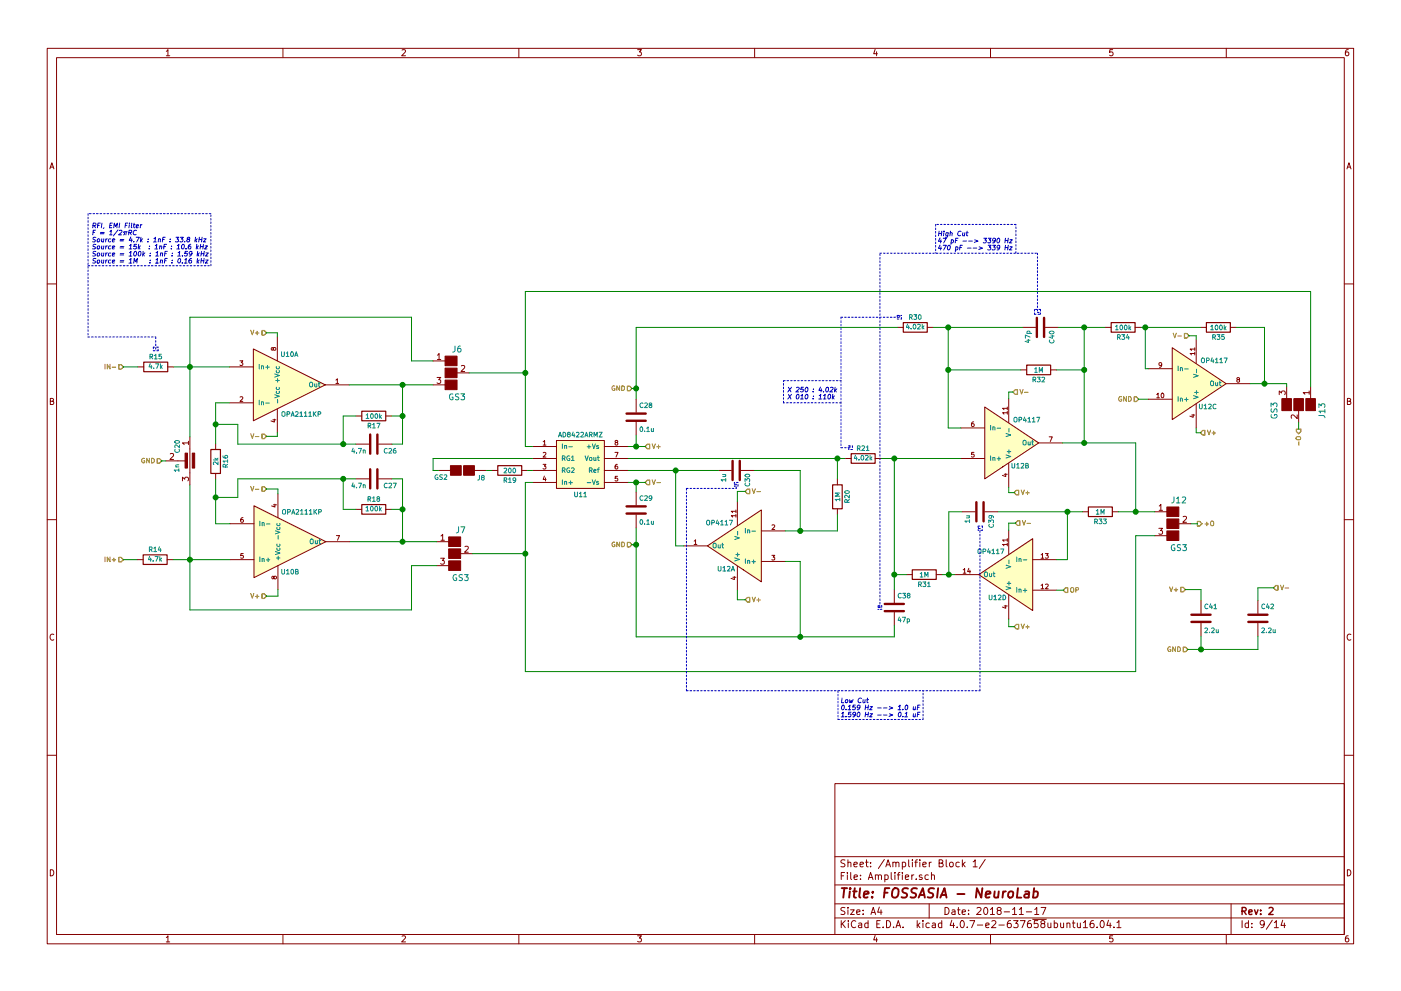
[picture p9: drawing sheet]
EESchema Schematic File Version 2
LIBS:power
LIBS:device
LIBS:switches
LIBS:relays
LIBS:motors
LIBS:transistors
LIBS:conn
LIBS:linear
LIBS:regul
LIBS:74xx
LIBS:cmos4000
LIBS:adc-dac
LIBS:memory
LIBS:xilinx
LIBS:microcontrollers
LIBS:dsp
LIBS:microchip
LIBS:analog_switches
LIBS:motorola
LIBS:texas
LIBS:intel
LIBS:audio
LIBS:interface
LIBS:digital-audio
LIBS:philips
LIBS:display
LIBS:cypress
LIBS:siliconi
LIBS:opto
LIBS:atmel
LIBS:contrib
LIBS:valves
LIBS:neuro
LIBS:neurolab-cache
EELAYER 25 0
EELAYER END
$Descr A4 11693 8268
encoding utf-8
Sheet 10 14
Title "FOSSASIA - NeuroLab"
Date "2018-11-17"
Rev "2"
Comp ""
Comment1 ""
Comment2 ""
Comment3 ""
Comment4 ""
$EndDescr
Text HLabel 1030 3055 0    39   Input ~ 0
IN-
Text HLabel 1030 4665 0    39   Input ~ 0
IN+
$Comp
L R R15
U 1 1
P 1300 3055
AR Path="/5B117C68/5B1186B4" Ref="R15"  Part="1" 
AR Path="/5B117CFE/5B1186B4" Ref="R23"  Part="1" 
F 0 "R23" V 1380 3055 39  0000 C CNN
F 1 "4.7k" V 1300 3055 39  0000 C CNN
F 2 "Resistors_SMD:R_0603_HandSoldering" V 1230 3055 50  0001 C CNN
F 3 "" H 1300 3055 50  0001 C CNN
	1    1300 3055
	0    -1   -1   0   
$EndComp
$Comp
L R R14
U 1 1
P 1295 4665
AR Path="/5B117C68/5B118769" Ref="R14"  Part="1" 
AR Path="/5B117CFE/5B118769" Ref="R22"  Part="1" 
F 0 "R22" V 1375 4665 39  0000 C CNN
F 1 "4.7k" V 1295 4665 39  0000 C CNN
F 2 "Resistors_SMD:R_0603_HandSoldering" V 1225 4665 50  0001 C CNN
F 3 "" H 1295 4665 50  0001 C CNN
	1    1295 4665
	0    -1   -1   0   
$EndComp
$Comp
L OPA2111KP U10
U 1 1
P 2365 3205
AR Path="/5B117C68/5B1190A9" Ref="U10"  Part="1" 
AR Path="/5B117CFE/5B1190A9" Ref="U13"  Part="1" 
F 0 "U13" H 2415 2955 39  0000 C CNN
F 1 "OPA2111KP" H 2515 3455 39  0000 C CNN
F 2 "Housings_DIP:DIP-8_W7.62mm" H 2365 3205 39  0001 C CNN
F 3 "" H 2365 3205 39  0001 C CNN
	1    2365 3205
	1    0    0    1   
$EndComp
$Comp
L OPA2111KP U10
U 2 1
P 2370 4515
AR Path="/5B117C68/5B1191D6" Ref="U10"  Part="2" 
AR Path="/5B117CFE/5B1191D6" Ref="U13"  Part="2" 
F 0 "U13" H 2420 4265 39  0000 C CNN
F 1 "OPA2111KP" H 2520 4765 39  0000 C CNN
F 2 "Housings_DIP:DIP-8_W7.62mm" H 2370 4515 39  0001 C CNN
F 3 "" H 2370 4515 39  0001 C CNN
	2    2370 4515
	1    0    0    -1  
$EndComp
$Comp
L GS3 J6
U 1 1
P 3765 3105
AR Path="/5B117C68/5B119A8F" Ref="J6"  Part="1" 
AR Path="/5B117CFE/5B119A8F" Ref="J9"  Part="1" 
F 0 "J9" H 3815 3305 50  0000 C CNN
F 1 "GS3" H 3815 2906 50  0000 C CNN
F 2 "Connectors:GS3" V 3853 3031 50  0001 C CNN
F 3 "" H 3765 3105 50  0001 C CNN
	1    3765 3105
	1    0    0    -1  
$EndComp
$Comp
L GS3 J7
U 1 1
P 3795 4615
AR Path="/5B117C68/5B119CFF" Ref="J7"  Part="1" 
AR Path="/5B117CFE/5B119CFF" Ref="J10"  Part="1" 
F 0 "J10" H 3845 4815 50  0000 C CNN
F 1 "GS3" H 3845 4416 50  0000 C CNN
F 2 "Connectors:GS3" V 3883 4541 50  0001 C CNN
F 3 "" H 3795 4615 50  0001 C CNN
	1    3795 4615
	1    0    0    -1  
$EndComp
$Comp
L R R16
U 1 1
P 1800 3845
AR Path="/5B117C68/5B11AE4D" Ref="R16"  Part="1" 
AR Path="/5B117CFE/5B11AE4D" Ref="R24"  Part="1" 
F 0 "R24" V 1880 3845 39  0000 C CNN
F 1 "2k" V 1800 3845 39  0000 C CNN
F 2 "Resistors_SMD:R_0603_HandSoldering" V 1730 3845 50  0001 C CNN
F 3 "" H 1800 3845 50  0001 C CNN
	1    1800 3845
	1    0    0    -1  
$EndComp
$Comp
L R R17
U 1 1
P 3120 3465
AR Path="/5B117C68/5B11B329" Ref="R17"  Part="1" 
AR Path="/5B117CFE/5B11B329" Ref="R25"  Part="1" 
F 0 "R25" V 3200 3465 39  0000 C CNN
F 1 "100k" V 3120 3465 39  0000 C CNN
F 2 "Resistors_SMD:R_0603_HandSoldering" V 3050 3465 50  0001 C CNN
F 3 "" H 3120 3465 50  0001 C CNN
	1    3120 3465
	0    1    1    0   
$EndComp
$Comp
L R R18
U 1 1
P 3120 4245
AR Path="/5B117C68/5B11B4CC" Ref="R18"  Part="1" 
AR Path="/5B117CFE/5B11B4CC" Ref="R26"  Part="1" 
F 0 "R26" V 3200 4245 39  0000 C CNN
F 1 "100k" V 3120 4245 39  0000 C CNN
F 2 "Resistors_SMD:R_0603_HandSoldering" V 3050 4245 50  0001 C CNN
F 3 "" H 3120 4245 50  0001 C CNN
	1    3120 4245
	0    -1   -1   0   
$EndComp
$Comp
L C C26
U 1 1
P 3120 3700
AR Path="/5B117C68/5B11B6E5" Ref="C26"  Part="1" 
AR Path="/5B117CFE/5B11B6E5" Ref="C33"  Part="1" 
F 0 "C33" V 3175 3780 39  0000 L CNN
F 1 "4.7n" V 3175 3510 39  0000 L CNN
F 2 "Capacitors_SMD:C_0603" H 3158 3550 50  0001 C CNN
F 3 "" H 3120 3700 50  0001 C CNN
	1    3120 3700
	0    1    1    0   
$EndComp
$Comp
L C C27
U 1 1
P 3120 3990
AR Path="/5B117C68/5B11B8D1" Ref="C27"  Part="1" 
AR Path="/5B117CFE/5B11B8D1" Ref="C34"  Part="1" 
F 0 "C34" V 3175 4070 39  0000 L CNN
F 1 "4.7n" V 3175 3800 39  0000 L CNN
F 2 "Capacitors_SMD:C_0603" H 3158 3840 50  0001 C CNN
F 3 "" H 3120 3990 50  0001 C CNN
	1    3120 3990
	0    1    1    0   
$EndComp
Text HLabel 2225 2770 0    39   Input ~ 0
V+
Text HLabel 2225 4970 0    39   Input ~ 0
V+
Text HLabel 2225 3635 0    39   Input ~ 0
V-
Text HLabel 2225 4075 0    39   Input ~ 0
V-
$Comp
L R R19
U 1 1
P 4255 3920
AR Path="/5B117C68/5B11D4E6" Ref="R19"  Part="1" 
AR Path="/5B117CFE/5B11D4E6" Ref="R27"  Part="1" 
F 0 "R27" V 4335 3920 39  0000 C CNN
F 1 "200" V 4255 3920 39  0000 C CNN
F 2 "Resistors_SMD:R_0603_HandSoldering" V 4185 3920 50  0001 C CNN
F 3 "" H 4255 3920 50  0001 C CNN
	1    4255 3920
	0    1    1    0   
$EndComp
$Comp
L GS2 J8
U 1 1
P 3860 3920
AR Path="/5B117C68/5B11D6F9" Ref="J8"  Part="1" 
AR Path="/5B117CFE/5B11D6F9" Ref="J11"  Part="1" 
F 0 "J11" V 3920 4075 39  0000 C CNN
F 1 "GS2" V 3915 3740 39  0000 C CNN
F 2 "Connectors:GS2" V 3934 3920 50  0001 C CNN
F 3 "" H 3860 3920 50  0001 C CNN
	1    3860 3920
	0    1    1    0   
$EndComp
Text HLabel 5385 3720 2    39   Input ~ 0
V+
Text HLabel 5385 4020 2    39   Input ~ 0
V-
$Comp
L C C28
U 1 1
P 5310 3475
AR Path="/5B117C68/5B11EF98" Ref="C28"  Part="1" 
AR Path="/5B117CFE/5B11EF98" Ref="C35"  Part="1" 
F 0 "C35" H 5335 3575 39  0000 L CNN
F 1 "0.1u" H 5335 3375 39  0000 L CNN
F 2 "Capacitors_SMD:C_0603" H 5348 3325 50  0001 C CNN
F 3 "" H 5310 3475 50  0001 C CNN
	1    5310 3475
	1    0    0    -1  
$EndComp
$Comp
L C C29
U 1 1
P 5310 4250
AR Path="/5B117C68/5B11F136" Ref="C29"  Part="1" 
AR Path="/5B117CFE/5B11F136" Ref="C36"  Part="1" 
F 0 "C36" H 5335 4350 39  0000 L CNN
F 1 "0.1u" H 5335 4150 39  0000 L CNN
F 2 "Capacitors_SMD:C_0603" H 5348 4100 50  0001 C CNN
F 3 "" H 5310 4250 50  0001 C CNN
	1    5310 4250
	1    0    0    -1  
$EndComp
Text HLabel 5275 3235 0    39   Input ~ 0
GND
Text HLabel 5275 4540 0    39   Input ~ 0
GND
$Comp
L AD8220 U11
U 1 1
P 4845 3870
AR Path="/5B117C68/5B11D252" Ref="U11"  Part="1" 
AR Path="/5B117CFE/5B11D252" Ref="U14"  Part="1" 
F 0 "U14" H 4845 3620 39  0000 C CNN
F 1 "AD8422ARMZ" H 4845 4120 39  0000 C CNN
F 2 "Housings_SSOP:MSOP-8_3x3mm_Pitch0.65mm" H 4845 3820 39  0001 C CNN
F 3 "" H 4845 3820 39  0001 C CNN
	1    4845 3870
	1    0    0    -1  
$EndComp
$Comp
L C C30
U 1 1
P 6145 3920
AR Path="/5B117C68/5B121838" Ref="C30"  Part="1" 
AR Path="/5B117CFE/5B121838" Ref="C37"  Part="1" 
F 0 "C37" H 6170 4020 39  0000 L CNN
F 1 "1u" H 6170 3820 39  0000 L CNN
F 2 "Capacitors_SMD:C_0603" H 6183 3770 50  0001 C CNN
F 3 "" H 6145 3920 50  0001 C CNN
	1    6145 3920
	0    1    1    0   
$EndComp
Text HLabel 6220 5000 2    39   Input ~ 0
V+
Text HLabel 6220 4095 2    39   Input ~ 0
V-
$Comp
L R R20
U 1 1
P 6990 4140
AR Path="/5B117C68/5B123478" Ref="R20"  Part="1" 
AR Path="/5B117CFE/5B123478" Ref="R28"  Part="1" 
F 0 "R28" V 7070 4140 39  0000 C CNN
F 1 "1M" V 6990 4140 39  0000 C CNN
F 2 "Resistors_SMD:R_0603_HandSoldering" V 6920 4140 50  0001 C CNN
F 3 "" H 6990 4140 50  0001 C CNN
	1    6990 4140
	1    0    0    -1  
$EndComp
$Comp
L R R21
U 1 1
P 7205 3820
AR Path="/5B117C68/5B123C24" Ref="R21"  Part="1" 
AR Path="/5B117CFE/5B123C24" Ref="R29"  Part="1" 
F 0 "R29" V 7285 3820 39  0000 C CNN
F 1 "4.02k" V 7205 3820 39  0000 C CNN
F 2 "Resistors_SMD:R_0603_HandSoldering" V 7135 3820 50  0001 C CNN
F 3 "" H 7205 3820 50  0001 C CNN
	1    7205 3820
	0    -1   -1   0   
$EndComp
$Comp
L OP4117 U12
U 1 1
P 6205 4550
AR Path="/5B117C68/5B119D78" Ref="U12"  Part="1" 
AR Path="/5B117CFE/5B119D78" Ref="U15"  Part="1" 
F 0 "U15" H 6350 4360 39  0000 C CNN
F 1 "OP4117" H 6405 4745 39  0000 C CNN
F 2 "Housings_SOIC:SOIC-14_3.9x8.7mm_Pitch1.27mm" H 6205 4550 39  0001 C CNN
F 3 "" H 6205 4550 39  0001 C CNN
	1    6205 4550
	-1   0    0    -1  
$EndComp
$Comp
L OP4117 U12
U 3 1
P 9935 3195
AR Path="/5B117C68/5B119DF7" Ref="U12"  Part="3" 
AR Path="/5B117CFE/5B119DF7" Ref="U15"  Part="3" 
F 0 "U15" H 10080 3005 39  0000 C CNN
F 1 "OP4117" H 10135 3390 39  0000 C CNN
F 2 "Housings_SOIC:SOIC-14_3.9x8.7mm_Pitch1.27mm" H 9935 3195 39  0001 C CNN
F 3 "" H 9935 3195 39  0001 C CNN
	3    9935 3195
	1    0    0    -1  
$EndComp
$Comp
L OP4117 U12
U 4 1
P 8470 4790
AR Path="/5B117C68/5B119ECC" Ref="U12"  Part="4" 
AR Path="/5B117CFE/5B119ECC" Ref="U15"  Part="4" 
F 0 "U15" H 8615 4600 39  0000 C CNN
F 1 "OP4117" H 8670 4985 39  0000 C CNN
F 2 "Housings_SOIC:SOIC-14_3.9x8.7mm_Pitch1.27mm" H 8470 4790 39  0001 C CNN
F 3 "" H 8470 4790 39  0001 C CNN
	4    8470 4790
	-1   0    0    -1  
$EndComp
$Comp
L OP4117 U12
U 2 1
P 8370 3690
AR Path="/5B117C68/5B119F8D" Ref="U12"  Part="2" 
AR Path="/5B117CFE/5B119F8D" Ref="U15"  Part="2" 
F 0 "U15" H 8515 3500 39  0000 C CNN
F 1 "OP4117" H 8570 3885 39  0000 C CNN
F 2 "Housings_SOIC:SOIC-14_3.9x8.7mm_Pitch1.27mm" H 8370 3690 39  0001 C CNN
F 3 "" H 8370 3690 39  0001 C CNN
	2    8370 3690
	1    0    0    -1  
$EndComp
$Comp
L C C44
U 1 1
P 8180 4265
AR Path="/5B117CFE/5B11C2C4" Ref="C44"  Part="1" 
AR Path="/5B117C68/5B11C2C4" Ref="C39"  Part="1" 
F 0 "C44" H 8205 4365 39  0000 L CNN
F 1 "1u" H 8205 4165 39  0000 L CNN
F 2 "Capacitors_SMD:C_0603" H 8218 4115 50  0001 C CNN
F 3 "" H 8180 4265 50  0001 C CNN
	1    8180 4265
	0    1    1    0   
$EndComp
$Comp
L R R31
U 1 1
P 7715 4790
AR Path="/5B117C68/5B11CCD7" Ref="R31"  Part="1" 
AR Path="/5B117CFE/5B11CCD7" Ref="R37"  Part="1" 
F 0 "R37" V 7795 4790 39  0000 C CNN
F 1 "1M" V 7715 4790 39  0000 C CNN
F 2 "Resistors_SMD:R_0603_HandSoldering" V 7645 4790 50  0001 C CNN
F 3 "" H 7715 4790 50  0001 C CNN
	1    7715 4790
	0    1    1    0   
$EndComp
$Comp
L C C38
U 1 1
P 7465 5065
AR Path="/5B117C68/5B11DAF2" Ref="C38"  Part="1" 
AR Path="/5B117CFE/5B11DAF2" Ref="C43"  Part="1" 
F 0 "C43" H 7490 5165 39  0000 L CNN
F 1 "47p" H 7490 4965 39  0000 L CNN
F 2 "Capacitors_SMD:C_0603" H 7503 4915 50  0001 C CNN
F 3 "" H 7465 5065 50  0001 C CNN
	1    7465 5065
	1    0    0    -1  
$EndComp
$Comp
L R R33
U 1 1
P 9185 4265
AR Path="/5B117C68/5B11DF86" Ref="R33"  Part="1" 
AR Path="/5B117CFE/5B11DF86" Ref="R39"  Part="1" 
F 0 "R39" V 9265 4265 39  0000 C CNN
F 1 "1M" V 9185 4265 39  0000 C CNN
F 2 "Resistors_SMD:R_0603_HandSoldering" V 9115 4265 50  0001 C CNN
F 3 "" H 9185 4265 50  0001 C CNN
	1    9185 4265
	0    1    1    0   
$EndComp
$Comp
L R R38
U 1 1
P 8670 3080
AR Path="/5B117CFE/5B120716" Ref="R38"  Part="1" 
AR Path="/5B117C68/5B120716" Ref="R32"  Part="1" 
F 0 "R38" V 8750 3080 39  0000 C CNN
F 1 "1M" V 8670 3080 39  0000 C CNN
F 2 "Resistors_SMD:R_0603_HandSoldering" V 8600 3080 50  0001 C CNN
F 3 "" H 8670 3080 50  0001 C CNN
	1    8670 3080
	0    1    1    0   
$EndComp
$Comp
L C C40
U 1 1
P 8685 2725
AR Path="/5B117C68/5B12100D" Ref="C40"  Part="1" 
AR Path="/5B117CFE/5B12100D" Ref="C45"  Part="1" 
F 0 "C45" H 8710 2825 39  0000 L CNN
F 1 "47p" H 8710 2625 39  0000 L CNN
F 2 "Capacitors_SMD:C_0603" H 8723 2575 50  0001 C CNN
F 3 "" H 8685 2725 50  0001 C CNN
	1    8685 2725
	0    1    1    0   
$EndComp
$Comp
L R R36
U 1 1
P 7640 2725
AR Path="/5B117CFE/5B123C71" Ref="R36"  Part="1" 
AR Path="/5B117C68/5B123C71" Ref="R30"  Part="1" 
F 0 "R36" V 7720 2725 39  0000 C CNN
F 1 "4.02k" V 7640 2725 39  0000 C CNN
F 2 "Resistors_SMD:R_0603_HandSoldering" V 7570 2725 50  0001 C CNN
F 3 "" H 7640 2725 50  0001 C CNN
	1    7640 2725
	0    -1   -1   0   
$EndComp
$Comp
L R R34
U 1 1
P 9375 2725
AR Path="/5B117C68/5B12531A" Ref="R34"  Part="1" 
AR Path="/5B117CFE/5B12531A" Ref="R40"  Part="1" 
F 0 "R40" V 9455 2725 39  0000 C CNN
F 1 "100k" V 9375 2725 39  0000 C CNN
F 2 "Resistors_SMD:R_0603_HandSoldering" V 9305 2725 50  0001 C CNN
F 3 "" H 9375 2725 50  0001 C CNN
	1    9375 2725
	0    1    1    0   
$EndComp
$Comp
L R R41
U 1 1
P 10170 2725
AR Path="/5B117CFE/5B125CF3" Ref="R41"  Part="1" 
AR Path="/5B117C68/5B125CF3" Ref="R35"  Part="1" 
F 0 "R41" V 10250 2725 39  0000 C CNN
F 1 "100k" V 10170 2725 39  0000 C CNN
F 2 "Resistors_SMD:R_0603_HandSoldering" V 10100 2725 50  0001 C CNN
F 3 "" H 10170 2725 50  0001 C CNN
	1    10170 2725
	0    1    1    0   
$EndComp
$Comp
L GS3 J12
U 1 1
P 9790 4365
AR Path="/5B117C68/5B1276DE" Ref="J12"  Part="1" 
AR Path="/5B117CFE/5B1276DE" Ref="J14"  Part="1" 
F 0 "J14" H 9840 4565 50  0000 C CNN
F 1 "GS3" H 9840 4166 50  0000 C CNN
F 2 "Connectors:GS3" V 9878 4291 50  0001 C CNN
F 3 "" H 9790 4365 50  0001 C CNN
	1    9790 4365
	1    0    0    -1  
$EndComp
Text HLabel 9505 3325 0    39   Input ~ 0
GND
$Comp
L GS3 J15
U 1 1
P 10840 3370
AR Path="/5B117CFE/5B12AB71" Ref="J15"  Part="1" 
AR Path="/5B117C68/5B12AB71" Ref="J13"  Part="1" 
F 0 "J15" H 10890 3570 50  0000 C CNN
F 1 "GS3" H 10890 3171 50  0000 C CNN
F 2 "Connectors:GS3" V 10928 3296 50  0001 C CNN
F 3 "" H 10840 3370 50  0001 C CNN
	1    10840 3370
	0    1    1    0   
$EndComp
Text HLabel 8465 5225 2    39   Input ~ 0
V+
Text HLabel 8465 4105 2    39   Input ~ 0
V+
Text HLabel 10020 3605 2    39   Input ~ 0
V+
Text HLabel 8455 3265 2    39   Input ~ 0
V-
Text HLabel 9925 2795 0    39   Input ~ 0
V-
Text HLabel 8475 4360 2    39   Input ~ 0
V-
Text HLabel 8875 4920 2    39   Input ~ 0
OP
Text HLabel 9995 4365 2    39   Output ~ 0
+O
Text HLabel 10840 3575 3    39   Output ~ 0
-O
Text HLabel 9895 4915 0    39   Input ~ 0
V+
$Comp
L C C41
U 1 1
P 10025 5155
AR Path="/5B117C68/5B12F93E" Ref="C41"  Part="1" 
AR Path="/5B117CFE/5B12F93E" Ref="C46"  Part="1" 
F 0 "C46" H 10050 5255 39  0000 L CNN
F 1 "2.2u" H 10050 5055 39  0000 L CNN
F 2 "Capacitors_SMD:C_0603" H 10063 5005 50  0001 C CNN
F 3 "" H 10025 5155 50  0001 C CNN
	1    10025 5155
	1    0    0    -1  
$EndComp
Text HLabel 9915 5415 0    39   Input ~ 0
GND
$Comp
L C C42
U 1 1
P 10500 5155
AR Path="/5B117C68/5B12FE7F" Ref="C42"  Part="1" 
AR Path="/5B117CFE/5B12FE7F" Ref="C47"  Part="1" 
F 0 "C47" H 10525 5255 39  0000 L CNN
F 1 "2.2u" H 10525 5055 39  0000 L CNN
F 2 "Capacitors_SMD:C_0603" H 10538 5005 50  0001 C CNN
F 3 "" H 10500 5155 50  0001 C CNN
	1    10500 5155
	1    0    0    -1  
$EndComp
Text HLabel 10630 4900 2    39   Input ~ 0
V-
$Comp
L C_Feedthrough C20
U 1 1
P 1485 3840
AR Path="/5B117C68/5BF42D31" Ref="C20"  Part="1" 
AR Path="/5B117CFE/5BF42D31" Ref="C21"  Part="1" 
F 0 "C21" H 1365 3840 39  0000 C CNN
F 1 "1n" H 1545 3835 39  0000 C CNN
F 2 "Capacitors_SMD:C_0603_HandSoldering" V 1485 3840 50  0001 C CNN
F 3 "" V 1485 3840 50  0001 C CNN
	1    1485 3840
	0    1    1    0   
$EndComp
Text HLabel 1350 3840 0    39   Input ~ 0
GND
Text Notes 765  2190 0    39   Italic 0
RFI, EMI Filter\nF = 1/2πRC\nSource = 4.7k : 1nF : 33.8 kHz\nSource = 15k  : 1nF : 10.6 kHz\nSource = 100k : 1nF : 1.59 kHz\nSource = 1M   : 1nF : 0.16 kHz
Text Notes 7015 5980 0    39   Italic 0
Low Cut\n0.159 Hz --> 1.0 uF\n1.590 Hz --> 0.1 uF
Text Notes 7825 2080 0    39   Italic 0
High Cut\n47 pF --> 3390 Hz\n470 pF --> 339 Hz
Text Notes 6570 3325 0    39   Italic 0
X 250 : 4.02k\nX 010 : 110k
Wire Wire Line
	1030 4665 1145 4665
Wire Wire Line
	1030 3055 1150 3055
Wire Wire Line
	1450 3055 1915 3055
Wire Wire Line
	2920 4515 3645 4515
Wire Wire Line
	2915 3205 3615 3205
Wire Wire Line
	1585 2640 1585 3640
Wire Wire Line
	1585 2640 3435 2640
Wire Wire Line
	3435 2640 3435 3005
Wire Wire Line
	3435 3005 3615 3005
Connection ~ 1585 3055
Wire Wire Line
	1585 5085 3435 5085
Wire Wire Line
	3435 5085 3435 4715
Wire Wire Line
	3435 4715 3645 4715
Wire Wire Line
	1585 4040 1585 5085
Wire Wire Line
	1445 4665 1920 4665
Connection ~ 1585 4665
Wire Wire Line
	1800 3355 1800 3695
Wire Wire Line
	1800 3355 1915 3355
Wire Wire Line
	1800 3995 1800 4365
Wire Wire Line
	1800 4365 1920 4365
Wire Wire Line
	3270 3465 3360 3465
Wire Wire Line
	3360 3205 3360 3700
Wire Wire Line
	3360 3700 3270 3700
Connection ~ 3360 3205
Connection ~ 3360 3465
Wire Wire Line
	3270 3990 3360 3990
Wire Wire Line
	3360 3990 3360 4515
Wire Wire Line
	3360 4245 3270 4245
Connection ~ 3360 4515
Connection ~ 3360 4245
Wire Wire Line
	2970 3465 2865 3465
Wire Wire Line
	2865 3465 2865 3700
Wire Wire Line
	1985 3700 2970 3700
Wire Wire Line
	1985 3990 2970 3990
Wire Wire Line
	2865 3990 2865 4245
Wire Wire Line
	2865 4245 2970 4245
Wire Wire Line
	1985 3990 1985 4145
Wire Wire Line
	1985 4145 1800 4145
Connection ~ 1800 4145
Connection ~ 2865 3990
Wire Wire Line
	1985 3700 1985 3535
Wire Wire Line
	1985 3535 1800 3535
Connection ~ 1800 3535
Connection ~ 2865 3700
Wire Wire Line
	2225 2770 2315 2770
Wire Wire Line
	2315 2770 2315 2805
Wire Wire Line
	2225 3635 2315 3635
Wire Wire Line
	2315 3635 2315 3605
Wire Wire Line
	2225 4075 2320 4075
Wire Wire Line
	2320 4075 2320 4115
Wire Wire Line
	2225 4970 2320 4970
Wire Wire Line
	2320 4970 2320 4915
Wire Wire Line
	4445 3920 4405 3920
Wire Wire Line
	4445 3820 3615 3820
Wire Wire Line
	3615 3820 3615 3920
Wire Wire Line
	3615 3920 3660 3920
Wire Wire Line
	4060 3920 4105 3920
Wire Wire Line
	3915 3105 4385 3105
Wire Wire Line
	4385 2425 4385 3720
Wire Wire Line
	4385 3720 4445 3720
Wire Wire Line
	4445 4020 4385 4020
Wire Wire Line
	4385 4020 4385 5600
Wire Wire Line
	4385 4615 3945 4615
Wire Wire Line
	5245 4020 5385 4020
Wire Wire Line
	5245 3720 5385 3720
Wire Wire Line
	5310 4100 5310 4020
Connection ~ 5310 4020
Wire Wire Line
	5310 3625 5310 3720
Connection ~ 5310 3720
Wire Wire Line
	5275 3235 5310 3235
Wire Wire Line
	5310 2725 5310 3325
Wire Wire Line
	5310 4400 5310 5310
Wire Wire Line
	5310 4540 5275 4540
Wire Wire Line
	5245 3920 5995 3920
Wire Wire Line
	5640 3920 5640 4550
Wire Wire Line
	5640 4550 5705 4550
Wire Wire Line
	6295 3920 6680 3920
Wire Wire Line
	6680 3920 6680 4425
Wire Wire Line
	6555 4425 6990 4425
Connection ~ 5640 3920
Wire Wire Line
	6555 4680 6680 4680
Connection ~ 5310 4540
Wire Wire Line
	6220 4095 6155 4095
Wire Wire Line
	6155 4095 6155 4180
Wire Wire Line
	6220 5000 6155 5000
Wire Wire Line
	6155 5000 6155 4920
Wire Wire Line
	6680 4680 6680 5310
Wire Wire Line
	6990 4425 6990 4290
Connection ~ 6680 4425
Wire Wire Line
	5245 3820 7055 3820
Wire Wire Line
	6990 3820 6990 3990
Connection ~ 6990 3820
Wire Wire Line
	7355 3820 8020 3820
Wire Wire Line
	8030 4265 7920 4265
Wire Wire Line
	7920 4265 7920 4790
Wire Wire Line
	7865 4790 7970 4790
Wire Wire Line
	8330 4265 9035 4265
Wire Wire Line
	8910 4265 8910 4665
Wire Wire Line
	8910 4665 8820 4665
Connection ~ 7920 4790
Wire Wire Line
	7565 4790 7465 4790
Wire Wire Line
	7465 3820 7465 4915
Connection ~ 7465 3820
Connection ~ 7465 4790
Connection ~ 8910 4265
Wire Wire Line
	7465 5310 7465 5215
Wire Wire Line
	5310 5310 7465 5310
Connection ~ 6680 5310
Wire Wire Line
	8820 3080 9050 3080
Wire Wire Line
	9050 2725 9050 3690
Wire Wire Line
	8870 3690 9480 3690
Wire Wire Line
	8520 3080 7915 3080
Wire Wire Line
	7915 2725 7915 3565
Wire Wire Line
	7915 3565 8020 3565
Wire Wire Line
	8835 2725 9225 2725
Connection ~ 9050 3080
Wire Wire Line
	7790 2725 8535 2725
Connection ~ 7915 3080
Connection ~ 7915 2725
Wire Wire Line
	7490 2725 5310 2725
Connection ~ 5310 3235
Connection ~ 9050 2725
Wire Wire Line
	9585 3070 9560 3070
Wire Wire Line
	9560 3070 9560 2725
Wire Wire Line
	9525 2725 10020 2725
Connection ~ 9560 2725
Wire Wire Line
	10320 2725 10555 2725
Wire Wire Line
	10555 2725 10555 3195
Wire Wire Line
	10435 3195 10740 3195
Wire Wire Line
	9480 3690 9480 4265
Wire Wire Line
	9335 4265 9640 4265
Connection ~ 9050 3690
Connection ~ 9480 4265
Wire Wire Line
	9640 4465 9480 4465
Wire Wire Line
	4385 5600 9480 5600
Connection ~ 4385 4615
Wire Wire Line
	9480 5600 9480 4465
Wire Wire Line
	9505 3325 9585 3325
Wire Wire Line
	10740 3195 10740 3220
Connection ~ 10555 3195
Wire Wire Line
	10940 3220 10940 2425
Wire Wire Line
	10940 2425 4385 2425
Connection ~ 4385 3105
Wire Wire Line
	8475 4360 8420 4360
Wire Wire Line
	8420 4360 8420 4420
Wire Wire Line
	8420 5160 8420 5225
Wire Wire Line
	8420 5225 8465 5225
Wire Wire Line
	8420 4060 8420 4105
Wire Wire Line
	8420 4105 8465 4105
Wire Wire Line
	8420 3320 8420 3265
Wire Wire Line
	8420 3265 8455 3265
Wire Wire Line
	9985 2825 9985 2795
Wire Wire Line
	9985 2795 9925 2795
Wire Wire Line
	9985 3565 9985 3605
Wire Wire Line
	9985 3605 10020 3605
Wire Wire Line
	8875 4920 8820 4920
Wire Wire Line
	9995 4365 9940 4365
Wire Wire Line
	10840 3575 10840 3520
Wire Wire Line
	10630 4900 10500 4900
Wire Wire Line
	10500 4900 10500 5005
Wire Wire Line
	9895 4915 10025 4915
Wire Wire Line
	10025 4915 10025 5005
Wire Wire Line
	9915 5415 10500 5415
Wire Wire Line
	10500 5415 10500 5305
Wire Wire Line
	10025 5305 10025 5415
Connection ~ 10025 5415
Wire Wire Line
	1350 3840 1385 3840
Wire Notes Line
	735  1775 735  2805
Wire Notes Line
	735  2210 1760 2210
Wire Notes Line
	1760 2210 1760 1775
Wire Notes Line
	1760 1775 735  1775
Wire Notes Line
	735  2805 1300 2805
Wire Notes Line
	1300 2805 1300 2920
Wire Notes Line
	1280 2920 1320 2920
Wire Notes Line
	1320 2920 1320 2890
Wire Notes Line
	1320 2890 1280 2890
Wire Notes Line
	1280 2890 1280 2920
Wire Notes Line
	6995 5760 6995 6000
Wire Notes Line
	6995 6000 7705 6000
Wire Notes Line
	7705 6000 7705 5760
Wire Notes Line
	5730 5760 8180 5760
Wire Notes Line
	5730 5760 5730 4070
Wire Notes Line
	5730 4070 6145 4070
Wire Notes Line
	6145 4070 6145 4035
Wire Notes Line
	6145 4035 6130 4035
Wire Notes Line
	6130 4020 6130 4050
Wire Notes Line
	6130 4050 6160 4050
Wire Notes Line
	6160 4050 6160 4020
Wire Notes Line
	6160 4020 6130 4020
Wire Notes Line
	8180 5760 8180 4405
Wire Notes Line
	8180 4405 8165 4405
Wire Notes Line
	8165 4385 8165 4420
Wire Notes Line
	8165 4385 8200 4385
Wire Notes Line
	8200 4385 8200 4420
Wire Notes Line
	8200 4420 8165 4420
Wire Notes Line
	7810 1865 7810 2105
Wire Notes Line
	7345 2105 8660 2105
Wire Notes Line
	8480 2105 8480 1865
Wire Notes Line
	8480 1865 7810 1865
Wire Notes Line
	8660 2105 8660 2600
Wire Notes Line
	8660 2600 8685 2600
Wire Notes Line
	8685 2575 8685 2615
Wire Notes Line
	8685 2575 8635 2575
Wire Notes Line
	8635 2575 8635 2615
Wire Notes Line
	8635 2615 8685 2615
Wire Notes Line
	7345 5065 7330 5065
Wire Notes Line
	7330 5050 7330 5080
Wire Notes Line
	7330 5050 7360 5050
Wire Notes Line
	7360 5050 7360 5080
Wire Notes Line
	7360 5080 7330 5080
Wire Notes Line
	7345 5065 7345 2105
Wire Notes Line
	6540 3355 6540 3170
Wire Notes Line
	6540 3170 7020 3170
Wire Notes Line
	7020 2640 7020 3730
Wire Notes Line
	7020 3355 6540 3355
Wire Notes Line
	7020 2640 7510 2640
Wire Notes Line
	7510 2640 7510 2625
Wire Notes Line
	7490 2625 7525 2625
Wire Notes Line
	7490 2625 7490 2655
Wire Notes Line
	7490 2655 7525 2655
Wire Notes Line
	7525 2655 7525 2625
Wire Notes Line
	7020 3730 7095 3730
Wire Notes Line
	7095 3730 7095 3715
Wire Notes Line
	7085 3715 7115 3715
Wire Notes Line
	7115 3715 7115 3745
Wire Notes Line
	7115 3745 7085 3745
Wire Notes Line
	7085 3745 7085 3715
$EndSCHEMATC
